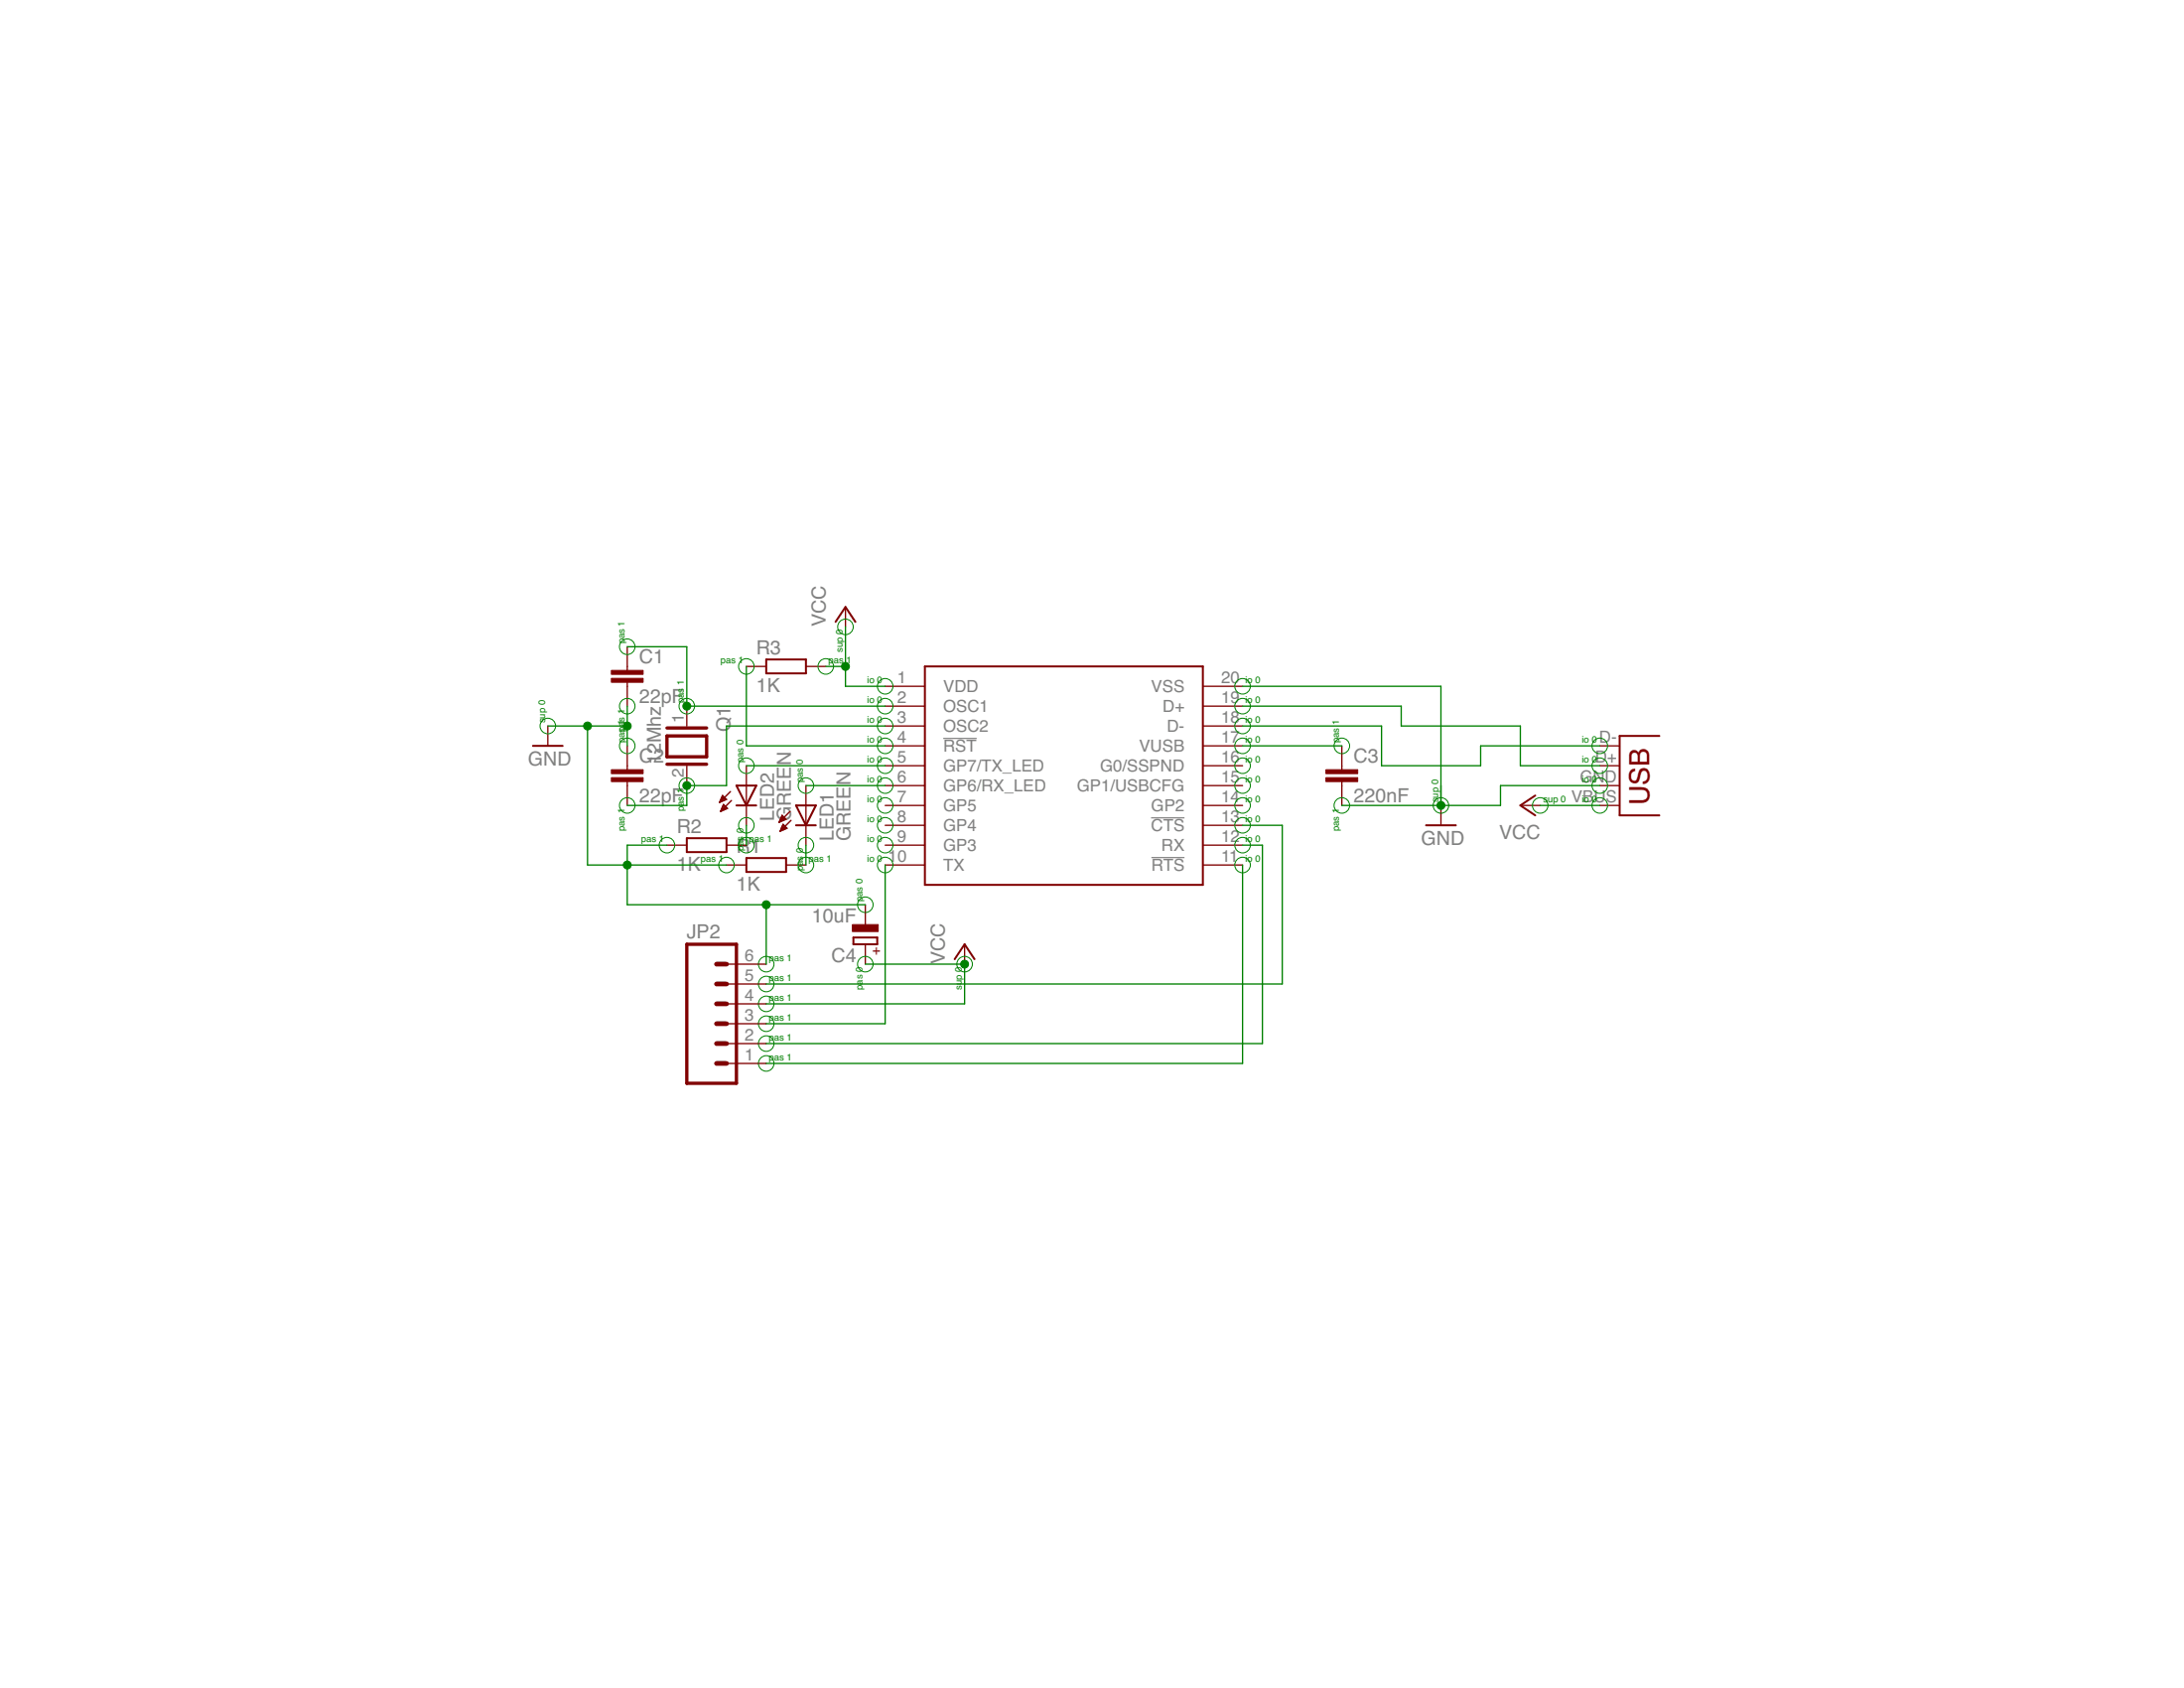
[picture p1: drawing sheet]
<svg xmlns="http://www.w3.org/2000/svg" width="279mm" height="216mm" viewBox="0 0 279 216" stroke-linecap="round" stroke-linejoin="round" font-family="sans-serif">
<path d="M120.7 94.4h4.2M147.3 104.6h4.2M147.3 109.7h4.2" fill="none" stroke="#808080" stroke-width=".15"/>
<g fill="none" stroke="#800000" stroke-width=".25">
<path d="M106.9 79.5l1.3-1.9 1.2 1.9M68.2 95.4h3.8M98 84.3h5.1v1.8h-5.1zM118.3 85.2h35.6v28h-35.6zM212.3 94.1h-5.1v10.2h5.1M87.9 107.2h5v1.8h-5zM94.2 103h2.6M94.2 100.5h2.6l-1.3 2.5zM95.5 109.7h5.1v1.8h-5.1zM101.8 103h2.6l-1.3 2.6zM101.8 105.6h2.6M109.2 119.9h3v.9h-3z"/>
<path d="M182.4 105.6h3.8M196.4 101.7l-1.9 1.3 1.9 1.3M122.1 122.7l1.3-1.9 1.3 1.9"/>
</g>
<g fill="none" stroke="#800000" stroke-width=".17">
<path d="M108.2 77.6v2.6M70.1 92.9v2.5M80.2 82.7v3M80.2 87.3v3M80.2 95.4v3M80.2 100v3M87.9 90.3v2.6M87.9 97.9v2.6M95.5 97.9v7.7M95.5 85.2h2.5M103.1 85.2h2.5M113.2 87.8h5.1"/>
<path d="M113.2 90.3h5.1M113.2 92.9h5.1M113.2 95.4h5.1M113.2 97.9h5.1M153.9 87.8h5.1M153.9 90.3h5.1M153.9 92.9h5.1M153.9 95.4h5.1M153.9 97.9h5.1M171.7 95.4v3M171.7 100v3M204.7 95.4h2.5"/>
<path d="M204.7 97.9h2.5M85.3 108.1h2.6M92.1 102.6h.1M92.1 102.5h.3M92.2 102.4h.4M92.2 102.3h.7M92.2 103.7h.1M92.3 102.2h.5M92.3 103.6h.3M92.3 102h.4M92.3 103.5h.6M92.4 103.4h.6"/>
<path d="M92.4 101.9h.2M92.4 101.8h.1M92.4 103.2h.5M92.5 103.1h.3M92.5 103h.1M92.6 102.9l.5 .5-.9 .4zM92.9 108.1h2.6M92.9 110.6h2.6M92.9 102.3l-.5-.6-.3 .9M92.9 102.3l-.8 .3M93.5 101.2l-1.4 1.4M93.6 102.4l-1.4 1.4"/>
<path d="M99.7 105.2h.1M99.7 105h.3M99.8 104.9h.5M99.8 104.8h.7M99.8 106.2h.2M99.9 104.7h.5M99.9 106.1h.3M99.9 104.6h.4M99.9 106h.6M100 105.9h.6M100 104.4h.2M100 104.3h.1"/>
<path d="M100 105.8h.5M100.1 104.3l-.4 .9M100.1 104.3l.5 .5M100.1 105.6h.3M100.1 105.5h.2M100.2 105.4l.5 .5-.9 .4zM100.6 110.6h2.5M100.6 104.8l-.9 .4M101.1 103.8l-1.4 1.4M101.2 104.9l-1.4 1.4M103.1 100.5v7.6M110.7 115.7v2.6"/>
<path d="M113.2 100.5h5.1M113.2 103h5.1M113.2 105.6h5.1M113.2 108.1h5.1M113.2 110.6h5.1M153.9 100.5h5.1M153.9 103h5.1M153.9 105.6h5.1M153.9 108.1h5.1M153.9 110.6h5.1M184.3 103v2.6M194.5 103h2.5"/>
<path d="M204.7 100.5h2.5M204.7 103h2.5M92.9 136h5.1M92.9 133.5h5.1M92.9 130.9h5.1M92.9 128.4h5.1M92.9 125.9h5.1M92.9 123.3h5.1M110.7 120.8v2.5M123.4 120.8v2.5"/>
</g>
<g fill="#800000" stroke="#800000" stroke-width=".13">
<path d="M78.2 99.5h4.1v.5h-4.1z"/>
<path d="M78.2 98.4h4.1v.6h-4.1z"/>
<path d="M78.2 86.8h4.1v.5h-4.1z"/>
<path d="M78.2 85.7h4.1v.6h-4.1z"/>
<path d="M169.6 99.5h4.1v.5h-4.1z"/>
<path d="M169.6 98.4h4.1v.6h-4.1z"/>
<path d="M109.1 118.3h3.3v.8h-3.3z"/>
</g>
<path d="M85.3 94.1h5.1v2.7h-5.1zM85.3 97.7h5.1M85.3 93.1h5.1M87.9 120.8h6.3v17.8h-6.3z" fill="none" stroke="#800000" stroke-width=".42"/>
<path d="M91.7 130.9h1.2M91.7 133.5h1.2M91.7 136h1.2M91.7 125.9h1.2M91.7 128.4h1.2M91.7 123.3h1.2" fill="none" stroke="#800000" stroke-width=".61"/>
<g fill="none" stroke="#008000" stroke-width=".13">
<circle cx="70.1" cy="92.9" r=".99"/>
<circle cx="80.2" cy="90.3" r=".99"/>
<circle cx="80.2" cy="95.4" r=".99"/>
<circle cx="80.2" cy="82.7" r=".99"/>
<circle cx="87.9" cy="90.3" r=".99"/>
<circle cx="95.5" cy="97.9" r=".99"/>
<circle cx="95.5" cy="85.2" r=".99"/>
<circle cx="105.6" cy="85.2" r=".99"/>
<circle cx="108.2" cy="80.2" r=".99"/>
<circle cx="113.2" cy="87.8" r=".99"/>
<circle cx="113.2" cy="97.9" r=".99"/>
<circle cx="113.2" cy="90.3" r=".99"/>
<circle cx="113.2" cy="92.9" r=".99"/>
<circle cx="113.2" cy="95.4" r=".99"/>
<circle cx="159" cy="97.9" r=".99"/>
<circle cx="159" cy="92.9" r=".99"/>
<circle cx="159" cy="87.8" r=".99"/>
<circle cx="159" cy="90.3" r=".99"/>
<circle cx="159" cy="95.4" r=".99"/>
<circle cx="171.7" cy="95.4" r=".99"/>
<circle cx="204.7" cy="95.4" r=".99"/>
<circle cx="204.7" cy="97.9" r=".99"/>
<circle cx="80.2" cy="103" r=".99"/>
<circle cx="85.3" cy="108.1" r=".99"/>
<circle cx="87.9" cy="100.5" r=".99"/>
<circle cx="92.9" cy="110.6" r=".99"/>
<circle cx="95.5" cy="105.6" r=".99"/>
<circle cx="95.5" cy="108.1" r=".99"/>
<circle cx="103.1" cy="108.1" r=".99"/>
<circle cx="103.1" cy="110.6" r=".99"/>
<circle cx="103.1" cy="100.5" r=".99"/>
<circle cx="110.7" cy="115.7" r=".99"/>
<circle cx="113.2" cy="105.6" r=".99"/>
<circle cx="113.2" cy="108.1" r=".99"/>
<circle cx="113.2" cy="100.5" r=".99"/>
<circle cx="113.2" cy="103" r=".99"/>
<circle cx="113.2" cy="110.6" r=".99"/>
<circle cx="159" cy="103" r=".99"/>
<circle cx="159" cy="110.6" r=".99"/>
<circle cx="159" cy="105.6" r=".99"/>
<circle cx="159" cy="100.5" r=".99"/>
<circle cx="159" cy="108.1" r=".99"/>
<circle cx="171.7" cy="103" r=".99"/>
<circle cx="184.3" cy="103" r=".99"/>
<circle cx="197" cy="103" r=".99"/>
<circle cx="204.7" cy="100.5" r=".99"/>
<circle cx="204.7" cy="103" r=".99"/>
<circle cx="98" cy="128.4" r=".99"/>
<circle cx="98" cy="125.9" r=".99"/>
<circle cx="98" cy="123.3" r=".99"/>
<circle cx="98" cy="133.5" r=".99"/>
<circle cx="98" cy="136" r=".99"/>
<circle cx="98" cy="130.9" r=".99"/>
<circle cx="110.7" cy="123.3" r=".99"/>
<circle cx="123.4" cy="123.3" r=".99"/>
</g>
<g fill="none" stroke="#008000" stroke-width=".17">
<path d="M70.1 92.9h10.1M75.2 92.9v17.7h17.7M80.2 82.7h7.7v7.6h25.3M80.2 90.3v5.1M95.5 97.9h17.7M95.5 85.2v10.2h17.7M105.6 85.2h2.6M108.2 80.2v7.6h5M113.2 92.9h-20.3v7.6h-5v2.5h-7.7M159 90.3h20.3v2.6h15.2v5h10.2M159 92.9h17.7v5h12.7v-2.5h15.3M159 95.4h12.7"/>
<path d="M159 87.8h25.3v15.2M85.3 108.1h-5.1v7.6h30.5M95.5 105.6v2.5M98 115.7v7.6M103.1 100.5h10.1M103.1 108.1v2.5M113.2 110.6v20.3h-15.2M159 108.1h2.5v25.4h-63.5M159 110.6v25.4h-61M159 105.6h5v20.3h-66M197 103h7.7M204.7 100.5h-12.7v2.5h-20.3"/>
<path d="M110.7 123.3h12.7v5.1h-25.4"/>
</g>
<g fill="#008000" stroke="#008000" stroke-width=".13">
<circle cx="108.2" cy="85.2" r=".51"/>
<circle cx="123.4" cy="123.3" r=".51"/>
<circle cx="80.2" cy="110.6" r=".51"/>
<circle cx="80.2" cy="92.9" r=".51"/>
<circle cx="75.2" cy="92.9" r=".51"/>
<circle cx="98" cy="115.7" r=".51"/>
<circle cx="184.3" cy="103" r=".51"/>
<circle cx="87.9" cy="90.3" r=".51"/>
<circle cx="87.9" cy="100.5" r=".51"/>
</g>
<text font-size="3.6" fill="#800000" x="211" y="103" transform="rotate(-90 211 103)">USB</text>
<g font-size="2.5" fill="#808080">
<text x="96.7" y="83.8">R3</text>
<text x="105.6" y="80.2" transform="rotate(-90 105.6 80.2)">VCC</text>
<text x="81.8" y="89.9">22pF</text>
<text x="81.8" y="84.9">C1</text>
<text x="96.7" y="88.5">1K</text>
<text x="93.4" y="93.6" transform="rotate(-90 93.4 93.6)">Q1</text>
<text x="67.5" y="97.9">GND</text>
<text x="81.8" y="97.6">C2</text>
<text x="84.6" y="97.8" transform="rotate(-90 84.6 97.8)">12Mhz</text>
<text x="173.2" y="97.6">C3</text>
<text x="81.8" y="102.6">22pF</text>
<text x="86.6" y="106.6">R2</text>
<text x="99" y="105" transform="rotate(-90 99 105)">LED2</text>
<text x="101.2" y="105" transform="rotate(-90 101.2 105)">GREEN</text>
<text x="106.6" y="107.6" transform="rotate(-90 106.6 107.6)">LED1</text>
<text x="108.8" y="107.6" transform="rotate(-90 108.8 107.6)">GREEN</text>
<text x="173.2" y="102.6">220nF</text>
<text x="191.8" y="107.3">VCC</text>
<text x="86.6" y="111.4">1K</text>
<text x="94.2" y="113.9">1K</text>
<text x="94.2" y="109.1">R1</text>
<text x="181.8" y="108.1">GND</text>
<text x="103.9" y="118">10uF</text>
<text x="87.9" y="120">JP2</text>
<text x="106.4" y="123">C4</text>
<text x="120.9" y="123.3" transform="rotate(-90 120.9 123.3)">VCC</text>
</g>
<g font-size="2.1" fill="#808080">
<text x="114.8" y="87.4">1</text>
<text x="114.8" y="90">2</text>
<text x="120.7" y="88.5">VDD</text>
<text x="147.3" y="88.5">VSS</text>
<text x="156.2" y="90">19</text>
<text x="156.2" y="87.4">20</text>
<text x="87.5" y="92.5" transform="rotate(-90 87.5 92.5)">1</text>
<text x="114.8" y="92.5">3</text>
<text x="114.8" y="95">4</text>
<text x="120.7" y="91.1">OSC1</text>
<text x="120.7" y="93.6">OSC2</text>
<text x="148.7" y="91.1">D+</text>
<text x="149.3" y="93.6">D-</text>
<text x="156.2" y="95">17</text>
<text x="156.2" y="92.5">18</text>
<text x="204.6" y="95">D-</text>
<text x="87.5" y="99.5" transform="rotate(-90 87.5 99.5)">2</text>
<text x="114.8" y="97.6">5</text>
<text x="114.8" y="100.1">6</text>
<text x="120.7" y="96.2">RST</text>
<text x="120.7" y="98.7">GP7/TX_LED</text>
<text x="120.7" y="101.2">GP6/RX_LED</text>
<text x="137.8" y="101.2">GP1/USBCFG</text>
<text x="140.7" y="98.7">G0/SSPND</text>
<text x="145.7" y="96.2">VUSB</text>
<text x="156.2" y="100.1">15</text>
<text x="156.2" y="97.6">16</text>
<text x="202.1" y="100.1">GND</text>
<text x="204.1" y="97.6">D+</text>
<text x="114.8" y="102.7">7</text>
<text x="114.8" y="105.2">8</text>
<text x="114.8" y="107.7">9</text>
<text x="120.7" y="103.8">GP5</text>
<text x="120.7" y="106.3">GP4</text>
<text x="147.3" y="106.3">CTS</text>
<text x="147.3" y="103.8">GP2</text>
<text x="156.2" y="107.7">12</text>
<text x="156.2" y="105.2">13</text>
<text x="156.2" y="102.7">14</text>
<text x="201" y="102.7">VBUS</text>
<text x="113.6" y="110.3">10</text>
<text x="120.7" y="108.9">GP3</text>
<text x="120.7" y="111.4">TX</text>
<text x="147.3" y="111.4">RTS</text>
<text x="148.6" y="108.9">RX</text>
<text x="156.2" y="110.3">11</text>
<text x="95.3" y="125.5">5</text>
<text x="95.3" y="123">6</text>
<text x="95.3" y="130.6">3</text>
<text x="95.3" y="128">4</text>
<text x="95.3" y="135.7">1</text>
<text x="95.3" y="133.1">2</text>
</g>
<text font-size="1.8" fill="#800000" x="112.6" y="122.2" transform="rotate(-90 112.6 122.2)">+</text>
<g font-size="1.2" fill="#008000">
<text x="79.9" y="82.4" transform="rotate(-90 79.9 82.4)">pas 1</text>
<text x="107.8" y="83.5" transform="rotate(-90 107.8 83.5)">sup 0</text>
<text x="87.5" y="90" transform="rotate(-90 87.5 90)">pas 1</text>
<text x="92.2" y="84.9">pas 1</text>
<text x="106" y="84.9">pas</text>
<text x="108.3" y="84.9">1</text>
<text x="110.9" y="87.4">io 0</text>
<text x="110.9" y="90">io 0</text>
<text x="159.3" y="90">io 0</text>
<text x="159.3" y="87.4">io 0</text>
<text x="69.7" y="92.5" transform="rotate(-90 69.7 92.5)">sup 0</text>
<text x="79.9" y="95" transform="rotate(-90 79.9 95)">paspa1s 1</text>
<text x="110.9" y="92.5">io 0</text>
<text x="110.9" y="95">io 0</text>
<text x="159.3" y="95">io 0</text>
<text x="159.3" y="92.5">io 0</text>
<text x="171.3" y="95" transform="rotate(-90 171.3 95)">pas</text>
<text x="171.3" y="92.8" transform="rotate(-90 171.3 92.8)">1</text>
<text x="202.4" y="95">io 0</text>
<text x="95.1" y="97.6" transform="rotate(-90 95.1 97.6)">pas 0</text>
<text x="102.7" y="100.1" transform="rotate(-90 102.7 100.1)">pas</text>
<text x="102.7" y="97.8" transform="rotate(-90 102.7 97.8)">0</text>
<text x="110.9" y="97.6">io 0</text>
<text x="110.9" y="100.1">io 0</text>
<text x="159.3" y="100.1">io 0</text>
<text x="159.3" y="97.6">io 0</text>
<text x="202.4" y="97.6">io 0</text>
<text x="202.4" y="100.1">io 0</text>
<text x="79.9" y="106.3" transform="rotate(-90 79.9 106.3)">pas 1</text>
<text x="82" y="107.7">pas 1</text>
<text x="87.5" y="103.8" transform="rotate(-90 87.5 103.8)">pas 1</text>
<text x="95.8" y="107.7">pas 1</text>
<text x="110.9" y="102.7">io 0</text>
<text x="110.9" y="105.2">io 0</text>
<text x="110.9" y="107.7">io 0</text>
<text x="159.3" y="107.7">io 0</text>
<text x="159.3" y="105.2">io 0</text>
<text x="159.3" y="102.7">io 0</text>
<text x="171.3" y="106.3" transform="rotate(-90 171.3 106.3)">pas 1</text>
<text x="184" y="102.7" transform="rotate(-90 184 102.7)">sup 0</text>
<text x="197.4" y="102.7">sup 0</text>
<text x="202.4" y="102.7">io 0</text>
<text x="89.6" y="110.3">pas 1</text>
<text x="95.1" y="108.9" transform="rotate(-90 95.1 108.9)">pas 0</text>
<text x="102.7" y="111.4" transform="rotate(-90 102.7 111.4)">pas 0</text>
<text x="103.4" y="110.3">pas 1</text>
<text x="110.9" y="110.3">io 0</text>
<text x="159.3" y="110.3">io 0</text>
<text x="110.4" y="115.4" transform="rotate(-90 110.4 115.4)">pas 0</text>
<text x="98.4" y="125.5">pas 1</text>
<text x="98.4" y="123">pas 1</text>
<text x="98.4" y="130.6">pas 1</text>
<text x="98.4" y="128">pas 1</text>
<text x="110.4" y="126.6" transform="rotate(-90 110.4 126.6)">pas 0</text>
<text x="123.1" y="126.6" transform="rotate(-90 123.1 126.6)">sup 0</text>
<text x="98.4" y="135.7">pas 1</text>
<text x="98.4" y="133.1">pas 1</text>
</g>
</svg>
